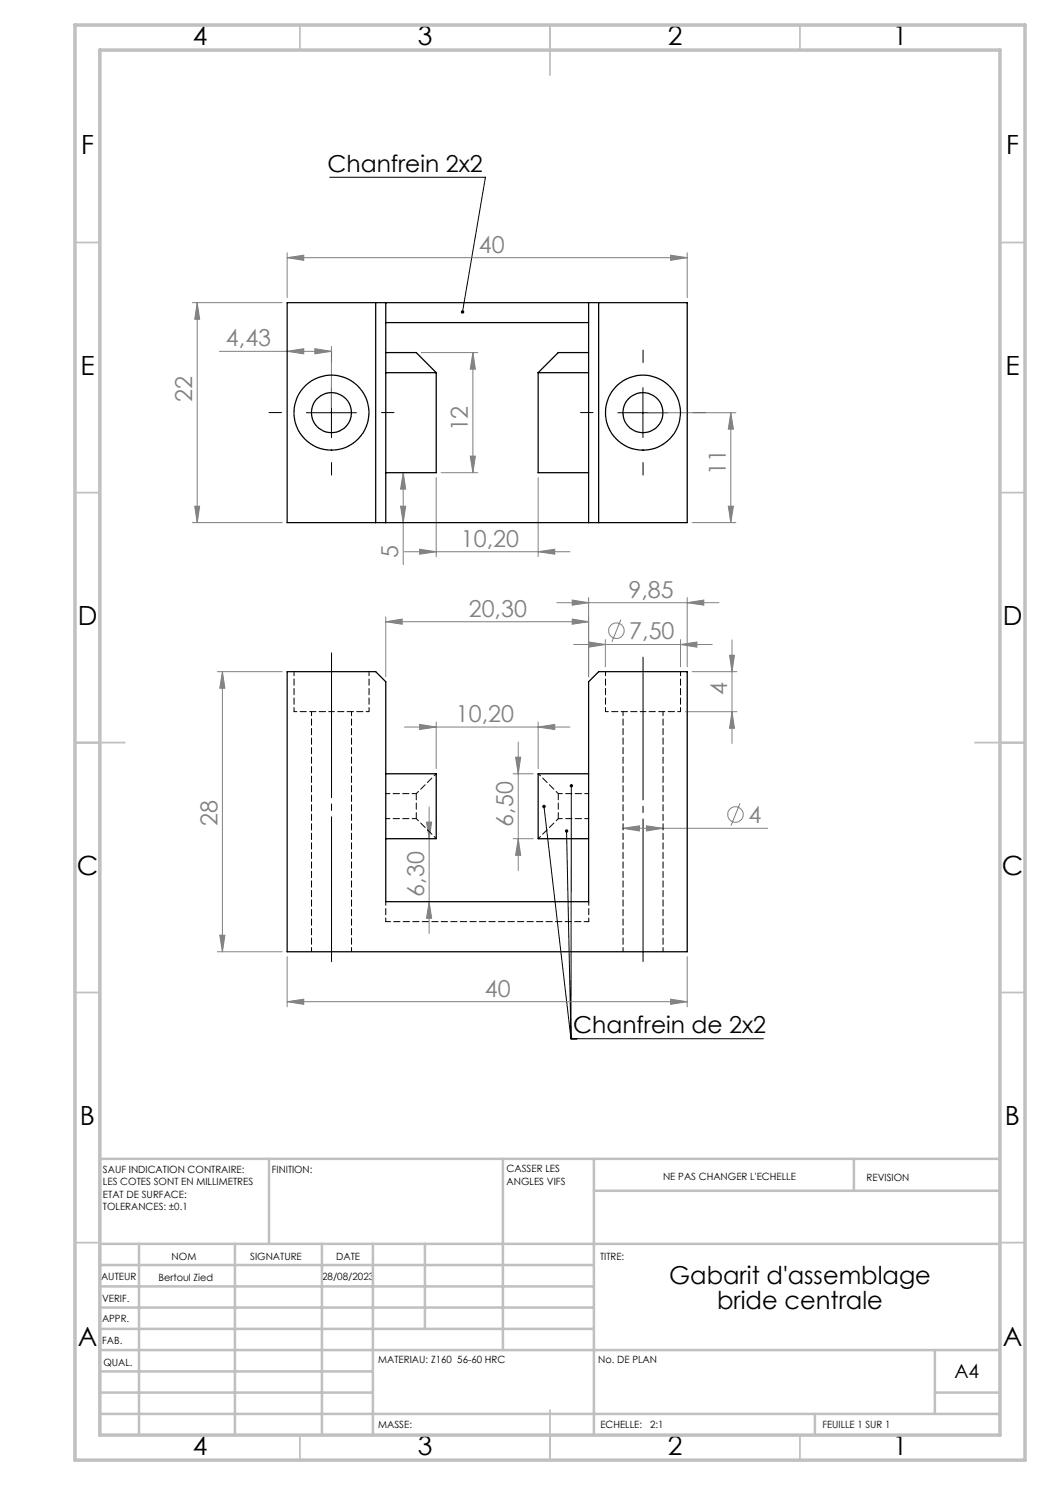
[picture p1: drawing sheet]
<svg xmlns="http://www.w3.org/2000/svg" width="210mm" height="297mm" viewBox="0 0 210 297" stroke-linecap="round" stroke-linejoin="round" font-family="sans-serif">
<g fill="none" stroke="#808080" stroke-width=".2">
<path d="M57.4 51.5l3.3-.5v1.1zM57.4 50.5v9M57.4 51.5h80M134.1 51l3.3 .5-3.3 .6zM137.4 50.5v9M38.5 60.5h17.9M39.4 60.5v44M39.4 60.5l.5 3.3h-1zM43.9 70.3h22.4M57.4 70.3l3.3-.6v1.1zM63 69.7l3.3 .6-3.3 .5zM66.3 69.3v12.2"/>
<path d="M84.2 70.5h11.4M94.6 70.5v24M94.6 70.5l.5 3.3h-1zM80.6 94.5l.5 3.3h-1zM80.6 94.5v18.4M87.2 95.5v15.8M88.2 94.5h7.4M94.1 91.2h1l-.5 3.3zM107.6 95.5v15.8M129.6 82.5h17.6M146.2 82.5v22M146.2 82.5l.5 3.3h-1z"/>
<path d="M38.5 104.5h17.9M38.9 101.2h1l-.5 3.3zM80.1 101.2h1l-.5 3.3zM80.9 110.3h33.1M83.9 109.9l3.3 .4-3.3 .5zM107.6 110.3l3.3-.4v.9zM117.7 119.5v15.9M137.4 119.5v13.8M138.4 104.5h8.8M145.7 101.2h1l-.5 3.3zM43.5 134.3h12.9M44.5 134.3l.5 3.4h-1z"/>
<path d="M44.5 134.3v56.1M77.2 124.4l3.2-.6v1zM77.2 123.4v12M77.2 124.4h40.5M111.4 120.5h32.4M114.4 123.8l3.3 .6-3.3 .4zM114.4 120l3.3 .5-3.3 .5zM114.7 128.9h27.8M117.8 128.4l3.3 .5-3.3 .5zM121.1 127.9v5.4M124.2 123.9l-1.8 4.5M136.1 128.9l3.3-.5v1z"/>
<path d="M136.1 127.9v5.4M137.4 120.5l3.4-.5v1zM138.4 134.3h9M145.9 131.1h1l-.5 3.2zM146.4 128v20.7M80.9 145.4h33.1M83.9 144.9l3.3 .5-3.3 .5zM87.2 144.4v9.3M102.6 154.8h4M103.1 151.4h1l-.5 3.4zM103.6 148.4v25.7M107.6 145.4l3.3-.5v1z"/>
<path d="M107.6 144.4v9.3M137.1 142.3h10.3M146.4 142.3l.5 3.4h-1zM85.3 164.4h1l-.5 3.3zM85.8 161.4v25.3M102.6 167.7h4M103.6 167.7l.5 3.4h-1zM124.6 165.7l3.3-.5v1zM124.6 165.7h28.9M129.3 165.2l3.3 .5-3.3 .5zM148 160.7l-1.8 4.4M43.5 190.4h12.9"/>
<path d="M44 187h1l-.5 3.4zM57.4 191.3v10.1M85.8 180.3l.5 3.4h-1zM134.1 199.8l3.3 .5-3.3 .6zM137.4 191.3v10.1M57.4 200.3l3.3-.5v1.1zM57.4 200.3h80"/>
<circle cx="123.3" cy="126.1" r="1.55"/>
<circle cx="147.1" cy="162.9" r="1.55"/>
</g>
<path d="M66.3 130.6v61.7" fill="none" stroke="#000" stroke-width=".2" stroke-dasharray="30.5 1.3 1.3 1.3" stroke-dashoffset="1.5"/>
<path d="M128.6 131.4v60.9" fill="none" stroke="#000" stroke-width=".2" stroke-dasharray="30.5 1.3 1.3 1.3" stroke-dashoffset="1.9"/>
<path d="M66.3 72.5v-2.5M128.6 72.5v-2.5M56.3 82.5h-2.5M66.3 92.5v2.5M76.3 82.5h2.5M118.6 82.5h-2.5M128.6 92.5v2.5M138.6 82.5h2.5" fill="none" stroke="#000" stroke-width=".2" stroke-dasharray="30.5 1.3 1.3 1.3"/>
<path d="M65.9 35.5h31.2l-4.6 26.9M66.3 77.5v10M128.6 77.5v10M61.3 82.5h10M123.6 82.5h10M114.3 157.2l-.1 50.5M108.8 161.3l5.4 46.4M113.3 166.2l.9 41.5M114.2 207.7h38.5" fill="none" stroke="#000" stroke-width=".2"/>
<g fill="none" stroke="#c0c0c0" stroke-width=".35">
<path d="M60 5v5M110 5v10M160 5v5M15 48.5h5M200 48.5h5M15 98.5h5M200 98.5h5M15 148.5h10M195 148.5h10M15 198.5h5M200 198.5h5M15 248.5h5"/>
<path d="M200 248.5h5M60 287v5M110 282v10M160 287v5"/>
</g>
<g fill="none" stroke="#c0c0c0" stroke-width=".5">
<path d="M53.8 231.8v17M100.6 231.8v38.2M118.8 231.8v55.2M118.8 238.2h81.2M170.8 231.8v6.4M200 231.8h-180v55.2M20 248.8h180M20 257.3h98.8M20 253h98.8M27.8 248.8v38.2M47 248.8v38.2M64.4 248.8v38.2"/>
<path d="M74.6 248.8v38.2M85 248.8v17M20 265.8h98.8M20 261.5h98.8M20 278.5h54.6M20 274.3h54.6M20 270h180M187 278.5h13M187 270v12.8M20 282.8h180M163 282.8v4.2"/>
</g>
<path d="M15 5h190v287h-190zM20 10h180v277h-180z" fill="none" stroke="#c0c0c0" stroke-width=".7"/>
<path d="M113.1 165.9a.33 .33 0 0 0 0 .6 .33 .33 0 0 0 .5-.2 .33 .33 0 0 0-.3-.4v.3v-.3zM108.5 161.1a.34 .34 0 0 0 .1 .5 .34 .34 0 0 0 .5-.2 .34 .34 0 0 0-.3-.4v.3v-.3zM114 157a.35 .35 0 0 0 .2 .5 .35 .35 0 0 0 .4-.3 .35 .35 0 0 0-.3-.4v.4v-.4zM92.2 62.2a.33 .33 0 0 0 0 .3 .33 .33 0 0 0 .3 .2v-.3v.3a.35 .35 0 0 0 .3-.5 .35 .35 0 0 0-.6 0z" fill="#000"/>
<g fill="#808080">
<path d="M136.1 128.9l3.3-.5v1zM117.8 128.4l3.3 .5-3.3 .5zM129.3 165.2l3.3 .5-3.3 .5zM124.6 165.7l3.3-.5v1zM114.4 123.8l3.3 .6-3.3 .4zM77.2 124.4l3.2-.6v1zM63 69.7l3.3 .6-3.3 .5zM57.4 70.3l3.3-.6v1.1z"/>
<path d="M57.4 200.3l3.3-.5v1.1zM134.1 199.8l3.3 .5-3.3 .6zM83.9 144.9l3.3 .5-3.3 .5zM107.6 145.4l3.3-.5v1zM114.4 120l3.3 .5-3.3 .5zM137.4 120.5l3.4-.5v1zM83.9 109.9l3.3 .4-3.3 .5zM107.6 110.3l3.3-.4v.9zM57.4 51.5l3.3-.5v1.1zM134.1 51l3.3 .5-3.3 .6z"/>
<path d="M103.6 167.7l.5 3.4h-1zM103.1 151.4h1l-.5 3.4zM146.4 142.3l.5 3.4h-1zM145.9 131.1h1l-.5 3.2zM38.9 101.2h1l-.5 3.3zM39.4 60.5l.5 3.3h-1zM94.1 91.2h1l-.5 3.3zM94.6 70.5l.5 3.3h-1z"/>
<path d="M44.5 134.3l.5 3.4h-1zM44 187h1l-.5 3.4zM85.3 164.4h1l-.5 3.3zM85.8 180.3l.5 3.4h-1zM146.2 82.5l.5 3.3h-1zM145.7 101.2h1l-.5 3.3zM80.6 94.5l.5 3.3h-1zM80.1 101.2h1l-.5 3.3z"/>
</g>
<g fill="none" stroke="#000" stroke-width=".25">
<path d="M57.4 60.5h80v44h-80zM75.1 60.5v44M77.2 60.5v44M77.2 74.5h10M77.2 70.5h6.1l3.9 4M77.2 64.5h40.5M87.2 74.5v20h-10M107.6 74.5v20h10.1M107.6 74.5h10.1M117.7 60.5v44M117.7 70.5h-6l-4.1 4M119.7 60.5v44"/>
<path d="M57.4 134.3h17.7l2.1 2v44h40.5v-44l2-2h17.7v56.1h-80zM77.2 154.8h10v12.9h-10M117.7 154.8h-10.1v12.9h10.1"/>
<circle cx="66.3" cy="82.5" r="4"/>
<circle cx="66.3" cy="82.5" r="7.5"/>
<circle cx="128.6" cy="82.5" r="4"/>
<circle cx="128.6" cy="82.5" r="7.5"/>
</g>
<path d="M58.8 142.3h7.5M66.3 142.3h7.5M87.3 154.7l-4 4M107.7 154.7l4 4M121.1 142.3h7.5M128.6 142.3h7.5M87.3 167.7l-4-4M107.7 167.7l4-4" fill="none" stroke="#000" stroke-width=".2" stroke-dasharray="1.3 .6" stroke-dashoffset=".7"/>
<path d="M58.8 134.3v8M121.1 134.3v8M62.3 142.3v48M73.8 142.3v-8M77.2 158.7h6.1M111.7 158.7h6.1M124.6 142.3v48M136.1 142.3v-8M83.3 163.7h-6.1M117.8 163.7h-6.1M70.3 190.3v-48M132.6 190.3v-48" fill="none" stroke="#000" stroke-width=".2" stroke-dasharray="1.3 .6" stroke-dashoffset=".4"/>
<path d="M83.3 158.7v5M111.7 163.7v-5" fill="none" stroke="#000" stroke-width=".2" stroke-dasharray="1.3 .6"/>
<path d="M77.2 180.3v4M117.8 184.3v-4" fill="none" stroke="#000" stroke-width=".2" stroke-dasharray="1.3 .6" stroke-dashoffset=".5"/>
<path d="M77.2 184.3h40.6" fill="none" stroke="#000" stroke-width=".2" stroke-dasharray="1.3 .6" stroke-dashoffset=".3"/>
<g font-size="5.3">
<text x="38.5" y="9">4</text>
<text x="83.5" y="9">3</text>
<text x="133.6" y="9">2</text>
<text x="178.6" y="9">1</text>
<text x="16.2" y="30.7">F</text>
<text x="201.2" y="30.7">F</text>
<text x="16.1" y="75">E</text>
<text x="201.1" y="75">E</text>
<text x="15.5" y="125">D</text>
<text x="200.5" y="125">D</text>
<text x="15.4" y="175">C</text>
<text x="200.4" y="175">C</text>
<text x="16" y="225">B</text>
<text x="201" y="225">B</text>
<text x="15.5" y="269.2">A</text>
<text x="200.5" y="269.2">A</text>
<text x="38.5" y="291">4</text>
<text x="83.5" y="291">3</text>
<text x="133.6" y="291">2</text>
<text x="178.6" y="291">1</text>
</g>
<g font-size="4.9">
<text x="133.8" y="256.9">Gabarit d'assemblage</text>
<text x="143.4" y="261.8">bride centrale</text>
</g>
<g font-size="4.7">
<text x="65.5" y="34.4">Chanfrein 2x2</text>
<text x="114.7" y="206.7">Chanfrein de 2x2</text>
</g>
<g font-size="4.7" fill="#808080">
<text x="95.8" y="50.5">40</text>
<text x="45.2" y="69.2">4,43</text>
<text x="38.4" y="80.4" transform="rotate(-90 38.4 80.4)">22</text>
<text x="93.6" y="86.3" transform="rotate(-90 93.6 86.3)">12</text>
<text x="145.2" y="95" transform="rotate(-90 145.2 95)">11</text>
<text x="79.6" y="111.6" transform="rotate(-90 79.6 111.6)">5</text>
<text x="92.2" y="109.3">10,20</text>
<text x="125.7" y="119.5">9,85</text>
<text x="93.8" y="123.3">20,30</text>
<text x="125.9" y="127.8">7,50</text>
<text x="145.4" y="139" transform="rotate(-90 145.4 139)">4</text>
<text x="91.2" y="144.4">10,20</text>
<text x="43.5" y="165.2" transform="rotate(-90 43.5 165.2)">28</text>
<text x="102.6" y="165.3" transform="rotate(-90 102.6 165.3)">6,50</text>
<text x="149.7" y="164.6">4</text>
<text x="84.8" y="179.3" transform="rotate(-90 84.8 179.3)">6,30</text>
<text x="97" y="199.3">40</text>
</g>
<text font-size="3.9" x="190.9" y="275.5">A4</text>
<g font-size="2">
<text x="20.6" y="234.6">SAUF INDICATION CONTRAIRE:</text>
<text x="20.6" y="237.1">LES COTES SONT EN MILLIMETRES</text>
<text x="20.6" y="239.6">ETAT DE SURFACE:</text>
<text x="54.4" y="234.6">FINITION:</text>
<text x="101.3" y="234.5">CASSER LES</text>
<text x="101.3" y="237">ANGLES VIFS</text>
<text x="132.6" y="236">NE PAS CHANGER L'ECHELLE</text>
<text x="173.3" y="236.2">REVISION</text>
<text x="20.6" y="242.1">TOLERANCES: ±0.1</text>
<text x="34.3" y="252">NOM</text>
<text x="50" y="251.9">SIGNATURE</text>
<text x="67.2" y="251.9">DATE</text>
<text x="120" y="251.9">TITRE:</text>
<text x="20.2" y="256.1">AUTEUR</text>
<text x="31.7" y="256.1">Bertoul Zied</text>
<text x="64.4" y="255.9">28/08/2023</text>
<text x="20.4" y="260.3">VERIF.</text>
<text x="20.4" y="264.4">APPR.</text>
<text x="20.5" y="268.8">FAB.</text>
<text x="20.7" y="273.1">QUAL.</text>
<text x="75.7" y="272.5">MATERIAU: Z160 56-60 HRC</text>
<text x="119.6" y="272.5">No. DE PLAN</text>
<text x="75.6" y="285.5">MASSE:</text>
<text x="120.1" y="285.6">ECHELLE:</text>
<text x="130" y="285.6">2:1</text>
<text x="164.5" y="285.6">FEUILLE 1 SUR 1</text>
</g>
</svg>
